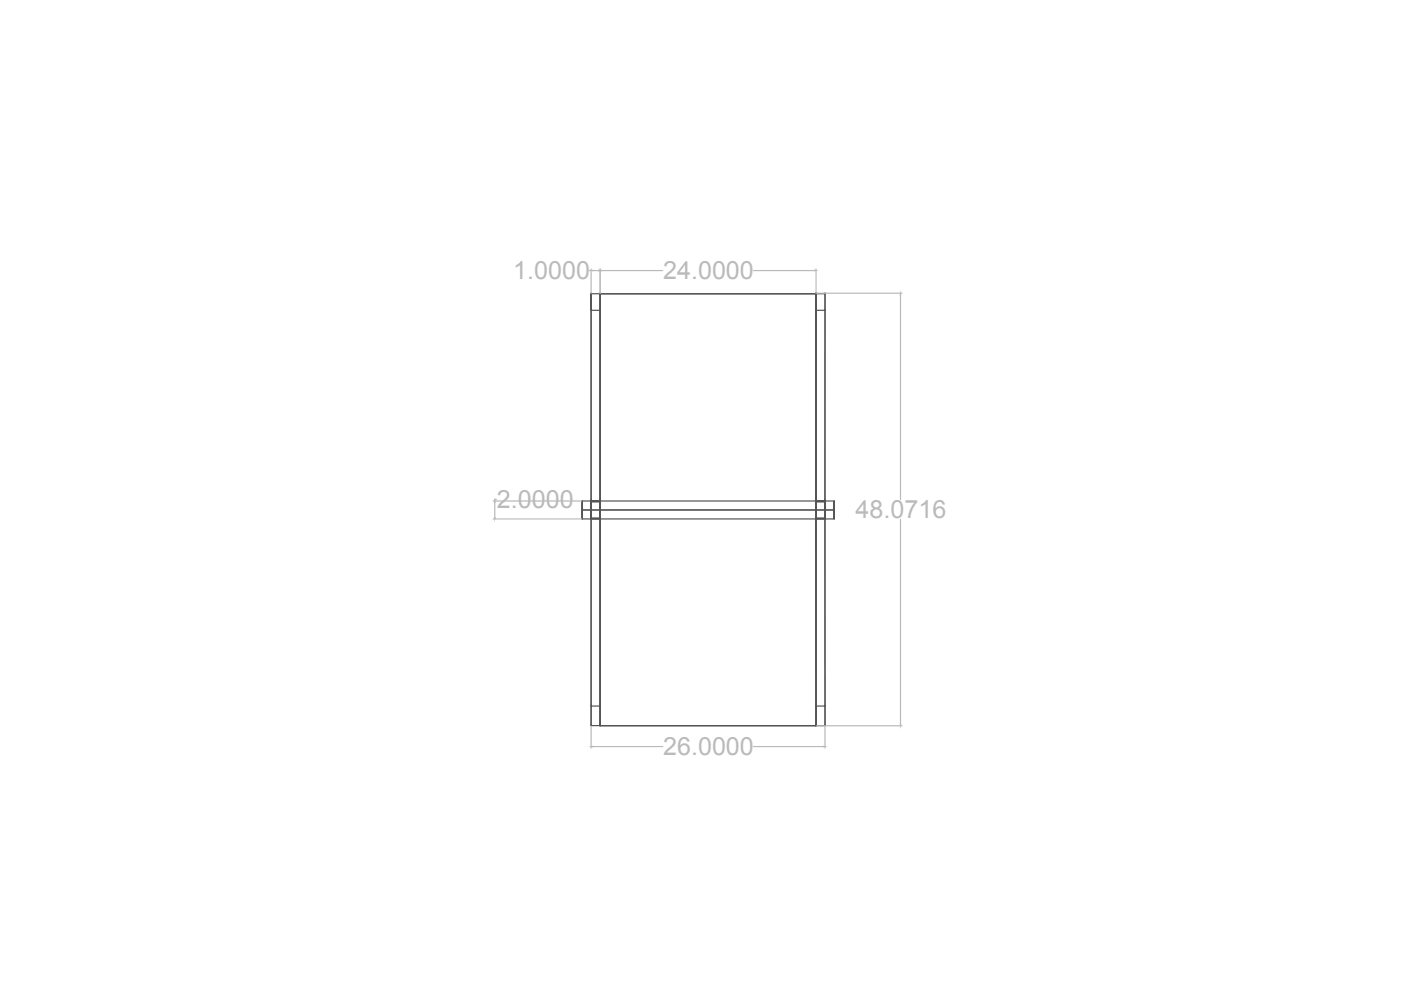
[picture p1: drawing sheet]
<svg xmlns="http://www.w3.org/2000/svg" width="297mm" height="210mm" viewBox="0 0 297 210" stroke-linecap="round" stroke-linejoin="round" font-family="sans-serif">
<!-- layer: Counterweight -->
<g fill="none" stroke="#545454" stroke-width=".25">
<path d="M125.3 62.3v44.1h1.9v-44.1h-1.9v3.5M125.3 65.8h.1M125.3 62.3h.1M127.2 62.3v91.6h45.8v-91.6M127.2 62.3h45.8M127.2 62.3h45.8v91.5h-45.8zM127.2 62.3h.1M127.2 65.8h-1.9v44.1M127.2 62.3v47.6v-3.5M127.2 65.8h.1M173 62.3h.1M173 62.3v47.6v-47.6h1.9v44.1h-1.9"/>
<path d="M173 65.8h.1M174.9 65.8v44.1v-3.5M174.9 62.3v3.5h-1.9M174.9 65.8h.1M174.9 62.3h.1M123.4 106.2v3.8zM123.4 106.2h53.4M123.4 108.1h53.4M123.4 110h53.4M125.3 106.4v3.5h1.9M125.3 106.4h.1M125.3 109.9h.1"/>
<path d="M125.3 109.9v-3.5h1.9v3.5M125.3 106.2h1.9M125.3 106.2v3.8h1.9M125.3 110v-3.8h1.9v3.8h-1.9M125.3 106.2h.1M125.3 110h.1M125.3 106.4v43.3M127.2 109.9h.1M127.2 106.4h.1M127.2 106.2v3.8M127.2 106.2h.1M127.2 110h.1"/>
<path d="M127.2 106.4v43.3M173 109.9h1.9v43.9M173 109.9h.1M173 106.2h.1M173 110h.1M173 106.2h1.9M173 106.4h.1M173 106.4v43.3M173 109.9h1.9M173 106.2h1.9v3.8h-1.9v-3.8v3.8M174.9 109.9h.1M174.9 106.4h.1"/>
<path d="M174.9 109.9v-3.5h-1.9v47.4M174.9 106.2h.1M174.9 110h.1M174.9 106.4v43.3M174.9 106.2v3.8M174.9 110h-1.9M176.8 106.2v3.8zM125.3 153.8v-43.9h1.9v43.9M125.3 149.7h1.9v4.1h-1.9zM125.3 149.7h.1M125.3 153.8h.1M127.2 153.9h.1"/>
<path d="M127.2 153.8h.1M127.2 149.7h.1M127.2 153.8v.1M173 153.8h.1M173 153.9h.1M173 149.7h1.9v4.1h-1.9zM173 149.7h.1M173 153.8v.1M174.9 149.7h.1M174.9 153.8h.1"/>
</g>
<!-- layer: CWTopDimensions -->
<g fill="none" stroke="#bababa" stroke-width=".25">
<path d="M125 57.4h.3M125.3 57v5.2M125.7 57.4h1.2M127.2 57v5.2M127.6 57.4h12.9M159.7 57.4h13M173 57v5.2M173.1 62.2h18.2M190.9 62.5v43.4M104.6 110h18.7M104.6 106.2h18.7M104.9 106.6v3.1"/>
<path d="M105.3 105.9h-.4v.3M190.9 110.1v43.5M125.3 154v4.6M125.7 158.3h14.8M159.7 158.3h14.9M173.1 153.9h18.2M174.9 154v4.6"/>
</g>
<g fill="#bababa" stroke="#bababa" stroke-width=".21">
<path d="M126.9 57.3l.3 .1h-.3z"/>
<path d="M125.3 57.4l.4-.1v.1z"/>
<path d="M127.2 57.4l.4-.1v.1z"/>
<path d="M172.7 57.3l.3 .1h-.3z"/>
<path d="M104.9 109.7v.3z"/>
<path d="M104.9 106.2l.1 .4z"/>
<path d="M125.3 158.3l.4-.1v.2z"/>
<path d="M174.6 158.2l.3 .1-.3 .1z"/>
<path d="M190.9 62.2v.3z"/>
<path d="M190.9 153.6v.3z"/>
</g>
<g font-size="5.3" fill="#bababa">
<text x="108.8" y="59.3">1.0000</text>
<text x="140.6" y="59.3">24.0000</text>
<text x="105.3" y="107.7">2.0000</text>
<text x="181.4" y="109.9">48.0716</text>
<text x="140.6" y="160.2">26.0000</text>
</g>
</svg>
